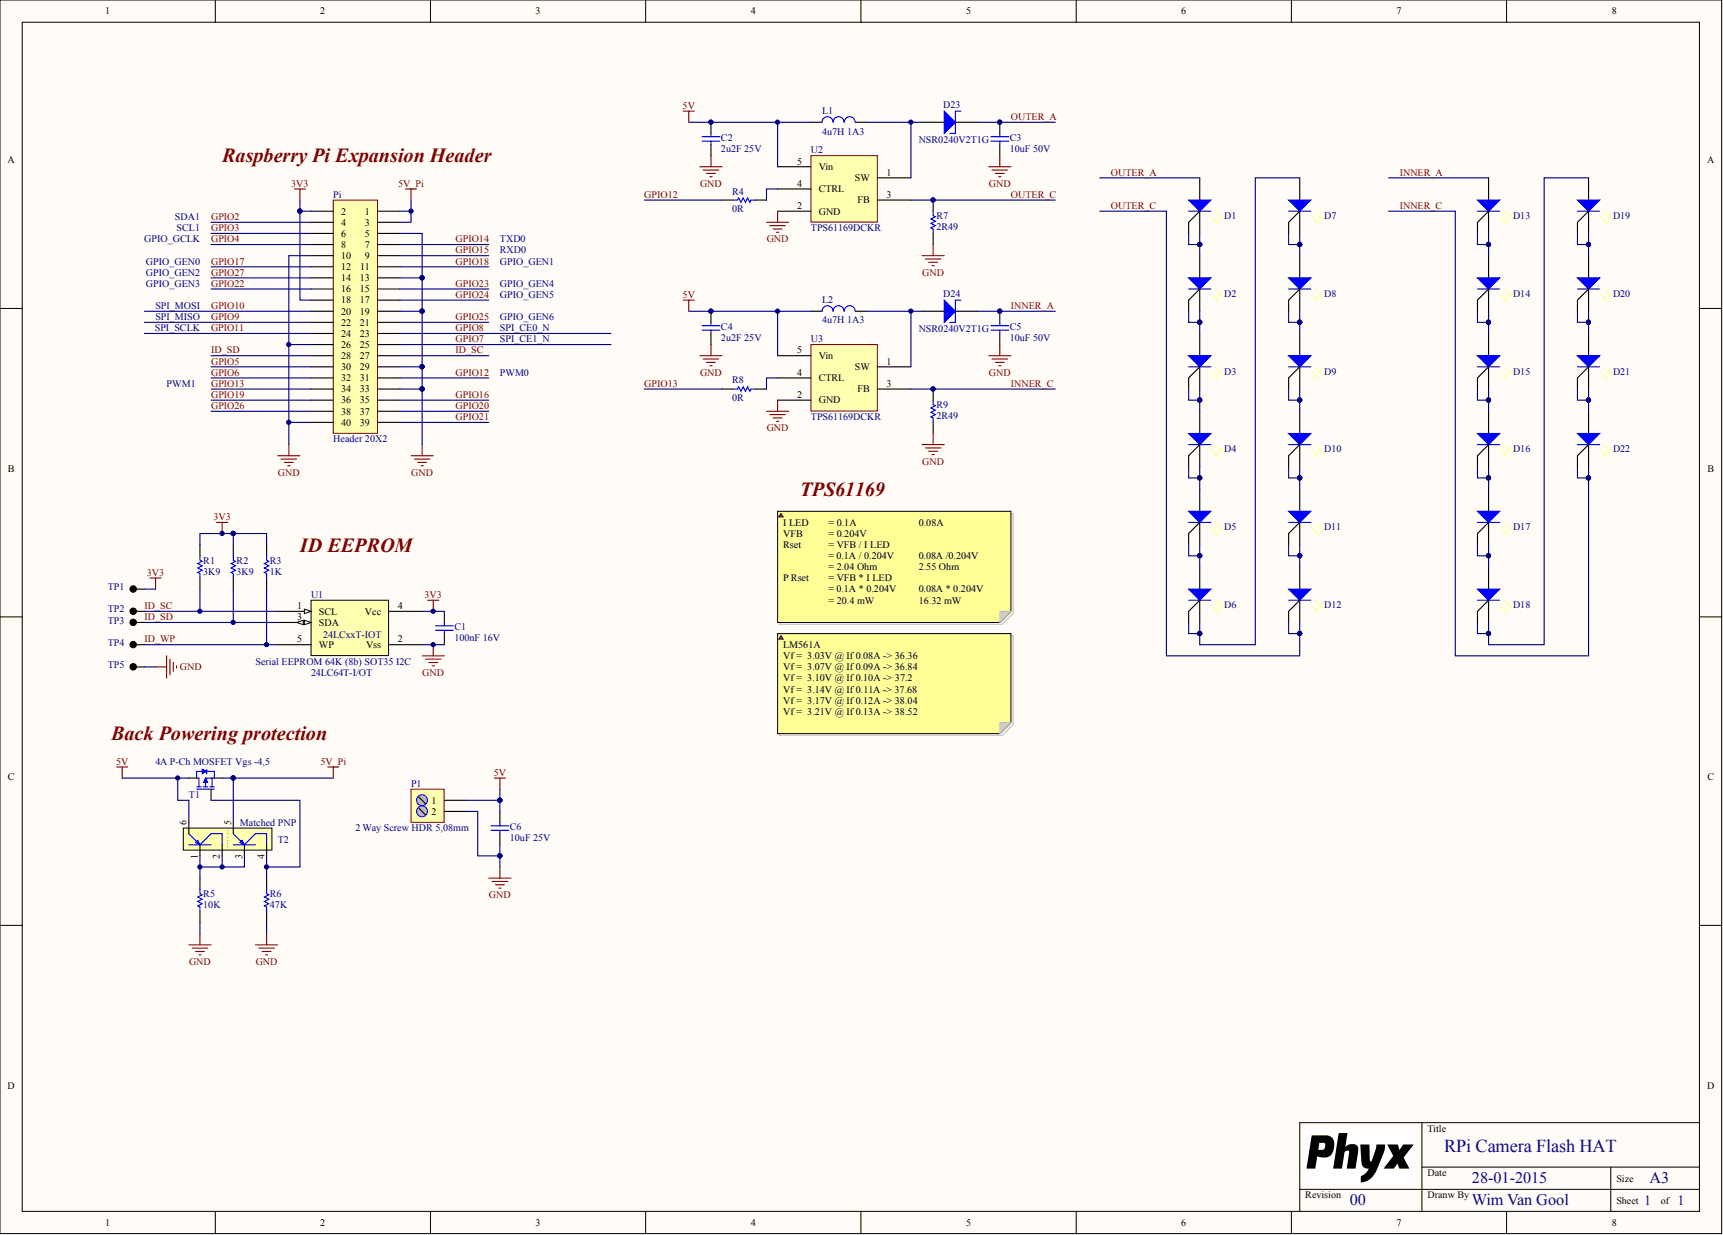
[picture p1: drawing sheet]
# Altium project RPI_HAT_Flash_00.PrjPcb
PCB_ENGINEER: WimVG; PCB_REV: 00; PCB_TITLE: HAT_FLASH
1 sheet, 53 parts. Net scope: global (net labels, ports and power ports of the same name join across sheets).
Board file: RPI_HAT_Flash_00.PcbDoc

## Sheet RPI_HAT_Flash_00.SchDoc: RPi Camera Flash HAT
size A3; Date: 28-01-2015; DrawnBy: Wim Van Gool; Revision: 00; SheetNumber: 1; SheetTotal: 1

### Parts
C1  value 100nF 16V  [C0603]  (hidden comment: CAP_CERAMIC)
C2  value 2u2F 25V  [C0805]  (hidden comment: CAP_CERAMIC)
C3  value 10uF 50V  [C1206]  (hidden comment: CAP_CERAMIC)
C4  value 2u2F 25V  [C0805]  (hidden comment: CAP_CERAMIC)
C5  value 10uF 50V  [C1206]  (hidden comment: CAP_CERAMIC)
C6  value 10uF 25V  [C1206]  (hidden comment: CAP_CERAMIC)
D1  5630 LM561A Samsung LED  [LED_LM561A]  (value not drawn)
D2  5630 LM561A Samsung LED  [LED_LM561A]  (value not drawn)
D3  5630 LM561A Samsung LED  [LED_LM561A]  (value not drawn)
D4  5630 LM561A Samsung LED  [LED_LM561A]  (value not drawn)
D5  5630 LM561A Samsung LED  [LED_LM561A]  (value not drawn)
D6  5630 LM561A Samsung LED  [LED_LM561A]  (value not drawn)
D7  5630 LM561A Samsung LED  [LED_LM561A]  (value not drawn)
D8  5630 LM561A Samsung LED  [LED_LM561A]  (value not drawn)
D9  5630 LM561A Samsung LED  [LED_LM561A]  (value not drawn)
D10  5630 LM561A Samsung LED  [LED_LM561A]  (value not drawn)
D11  5630 LM561A Samsung LED  [LED_LM561A]  (value not drawn)
D12  5630 LM561A Samsung LED  [LED_LM561A]  (value not drawn)
D13  5630 LM561A Samsung LED  [LED_LM561A]  (value not drawn)
D14  5630 LM561A Samsung LED  [LED_LM561A]  (value not drawn)
D15  5630 LM561A Samsung LED  [LED_LM561A]  (value not drawn)
D16  5630 LM561A Samsung LED  [LED_LM561A]  (value not drawn)
D17  5630 LM561A Samsung LED  [LED_LM561A]  (value not drawn)
D18  5630 LM561A Samsung LED  [LED_LM561A]  (value not drawn)
D19  5630 LM561A Samsung LED  [LED_LM561A]  (value not drawn)
D20  5630 LM561A Samsung LED  [LED_LM561A]  (value not drawn)
D21  5630 LM561A Samsung LED  [LED_LM561A]  (value not drawn)
D22  5630 LM561A Samsung LED  [LED_LM561A]  (value not drawn)
D23  value NSR0240V2T1G  [ON_SOD-523]  (hidden comment: NSR0240V2T1G Schottky ULTRAFAST, 200MA, 40V)
D24  value NSR0240V2T1G  [ON_SOD-523]  (hidden comment: NSR0240V2T1G Schottky ULTRAFAST, 200MA, 40V)
L1  value 4u7H 1A3  [LPS4018]  (hidden comment: LPS4018-472MRB)
L2  value 4u7H 1A3  [LPS4018]  (hidden comment: LPS4018-472MRB)
P1  2 Way Screw HDR 5,08mm  [TERM_BLK-0508-2-90]
Pi  Header 20X2  [RCPT2X20]
R1  value 3K9  [R0603]  (hidden comment: RESISTOR)
R2  value 3K9  [R0603]  (hidden comment: RESISTOR)
R3  value 1K  [R0603]  (hidden comment: RESISTOR)
R4  value 0R  [R0603]  (hidden comment: RESISTOR)
R5  value 10K  [R0603]  (hidden comment: RESISTOR)
R6  value 47K  [R0603]  (hidden comment: RESISTOR)
R7  value 2R49  [R0603]  (hidden comment: RESISTOR)
R8  value 0R  [R0603]  (hidden comment: RESISTOR)
R9  value 2R49  [R0603]  (hidden comment: RESISTOR)
T1  4A P-Ch MOSFET Vgs -4,5  [SOT23-3]
T2  Matched PNP  [SOT23-6]
TP1  TEST_PAD  [TP_1.2mm_0.6mm]  (value not drawn)
TP2  TEST_PAD  [TP_1.2mm_0.6mm]  (value not drawn)
TP3  TEST_PAD  [TP_1.2mm_0.6mm]  (value not drawn)
TP4  TEST_PAD  [TP_1.2mm_0.6mm]  (value not drawn)
TP5  TEST_PAD  [TP_1.2mm_0.6mm]  (value not drawn)
U1  Serial EEPROM 64K (8b) SOT35 I2C  value 24LC64T-I/OT  [SOT23-5]
U2  value TPS61169DCKR  [TI-DCK-R-PDSO-G5]  (hidden comment: TPS61169 38-V Boost WLED Driver with PWM)
U3  value TPS61169DCKR  [TI-DCK-R-PDSO-G5]  (hidden comment: TPS61169 38-V Boost WLED Driver with PWM)

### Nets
3V3: C1.1 Pi.2 Pi.18 R1.1 R2.1 R3.1 TP1.1 U1.4(Vcc)
5V: C2.1 C4.1 C6.1 L1.1 L2.1 P1.1 T1.3(D) T2.6(E) U2.5(Vin) U3.5(Vin)
5V_Pi: Pi.1 Pi.3 T1.2(S) T2.5(E)
GND: C1.2 C2.2 C3.2 C4.2 C5.2 C6.2 P1.2 Pi.5 Pi.10 Pi.13 Pi.19 Pi.26 Pi.29 Pi.33 Pi.40 R5.2 R6.2 R7.2 R9.2 TP5.1 U1.2(Vss) U2.2(GND) U3.2(GND)
GPIO2: Pi.4
GPIO3: Pi.6
GPIO4: Pi.8
GPIO5: Pi.30
GPIO6: Pi.32
GPIO7: Pi.25
GPIO8: Pi.23
GPIO9: Pi.22
GPIO10: Pi.20
GPIO11: Pi.24
GPIO12: Pi.31 R4.2
GPIO13: Pi.34 R8.2
GPIO14: Pi.7
GPIO15: Pi.9
GPIO16: Pi.35
GPIO17: Pi.12
GPIO18: Pi.11
GPIO19: Pi.36
GPIO20: Pi.37
GPIO21: Pi.39
GPIO22: Pi.16
GPIO23: Pi.15
GPIO24: Pi.17
GPIO25: Pi.21
GPIO26: Pi.38
GPIO27: Pi.14
ID_SC: Pi.27 R1.2 TP2.1 U1.1(SCL)
ID_SD: Pi.28 R2.2 TP3.1 U1.3(SDA)
ID_WP: R3.2 TP4.1 U1.5(WP)
INNER_A: C5.1 D13.1(A) D24.1(C)
INNER_C: D22.2(K) D22.3(K) R9.1 U3.3(FB)
OUTER_A: C3.1 D1.1(A) D23.1(C)
OUTER_C: D12.2(K) D12.3(K) R7.1 U2.3(FB)
NetD1_2: D1.2(K) D1.3(K) D2.1(A)
NetD2_2: D2.2(K) D2.3(K) D3.1(A)
NetD3_2: D3.2(K) D3.3(K) D4.1(A)
NetD4_2: D4.2(K) D4.3(K) D5.1(A)
NetD5_2: D5.2(K) D5.3(K) D6.1(A)
NetD6_2: D6.2(K) D6.3(K) D7.1(A)
NetD7_2: D7.2(K) D7.3(K) D8.1(A)
NetD8_2: D8.2(K) D8.3(K) D9.1(A)
NetD9_2: D9.2(K) D9.3(K) D10.1(A)
NetD10_2: D10.2(K) D10.3(K) D11.1(A)
NetD11_2: D11.2(K) D11.3(K) D12.1(A)
NetD13_2: D13.2(K) D13.3(K) D14.1(A)
NetD14_2: D14.2(K) D14.3(K) D15.1(A)
NetD15_2: D15.2(K) D15.3(K) D16.1(A)
NetD16_2: D16.2(K) D16.3(K) D17.1(A)
NetD17_2: D17.2(K) D17.3(K) D18.1(A)
NetD18_2: D18.2(K) D18.3(K) D19.1(A)
NetD19_2: D19.2(K) D19.3(K) D20.1(A)
NetD20_2: D20.2(K) D20.3(K) D21.1(A)
NetD21_2: D21.2(K) D21.3(K) D22.1(A)
NetD23_2: D23.2(A) L1.2 U2.1(SW)
NetD24_2: D24.2(A) L2.2 U3.1(SW)
NetR4_1: R4.1 U2.4(CTRL)
NetR5_1: R5.1 T2.1(B) T2.2(C) T2.3(B)
NetR6_1: R6.1 T1.1(G) T2.4(C)
NetR8_1: R8.1 U3.4(CTRL)

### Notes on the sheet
- Raspberry Pi Expansion Header
- SDA1
- SCL1
- GPIO_GCLK
- TXD0
- RXD0
- GPIO_GEN0
- GPIO_GEN2
- GPIO_GEN3
- SPI_MOSI
- GPIO_GEN1
- GPIO_GEN4
- GPIO_GEN5
- SPI_MISO
- SPI_SCLK
- GPIO_GEN6
- SPI_CE0_N
- SPI_CE1_N
- PWM1
- PWM0
- TPS61169
- (near R3) ID EEPROM
- I LED 	= 0.1A		0.08A
  VFB 	= 0.204V
  Rset 	= VFB / I LED
  = 0.1A / 0.204V	0.08A /0.204V
  = 2.04 Ohm	2.55 Ohm
  P Rset 	= VFB * I LED
  = 0.1A * 0.204V	0.08A * 0.204V
  = 20.4 mW	16.32 mW
- (near T1) Back Powering protection
- LM561A
  Vf =  3.03V @ If 0.08A -> 36.36
  Vf =  3.07V @ If 0.09A -> 36.84
  Vf =  3.10V @ If 0.10A -> 37.2
  Vf =  3.14V @ If 0.11A -> 37.68
  Vf =  3.17V @ If 0.12A -> 38.04
  Vf =  3.21V @ If 0.13A -> 38.52
